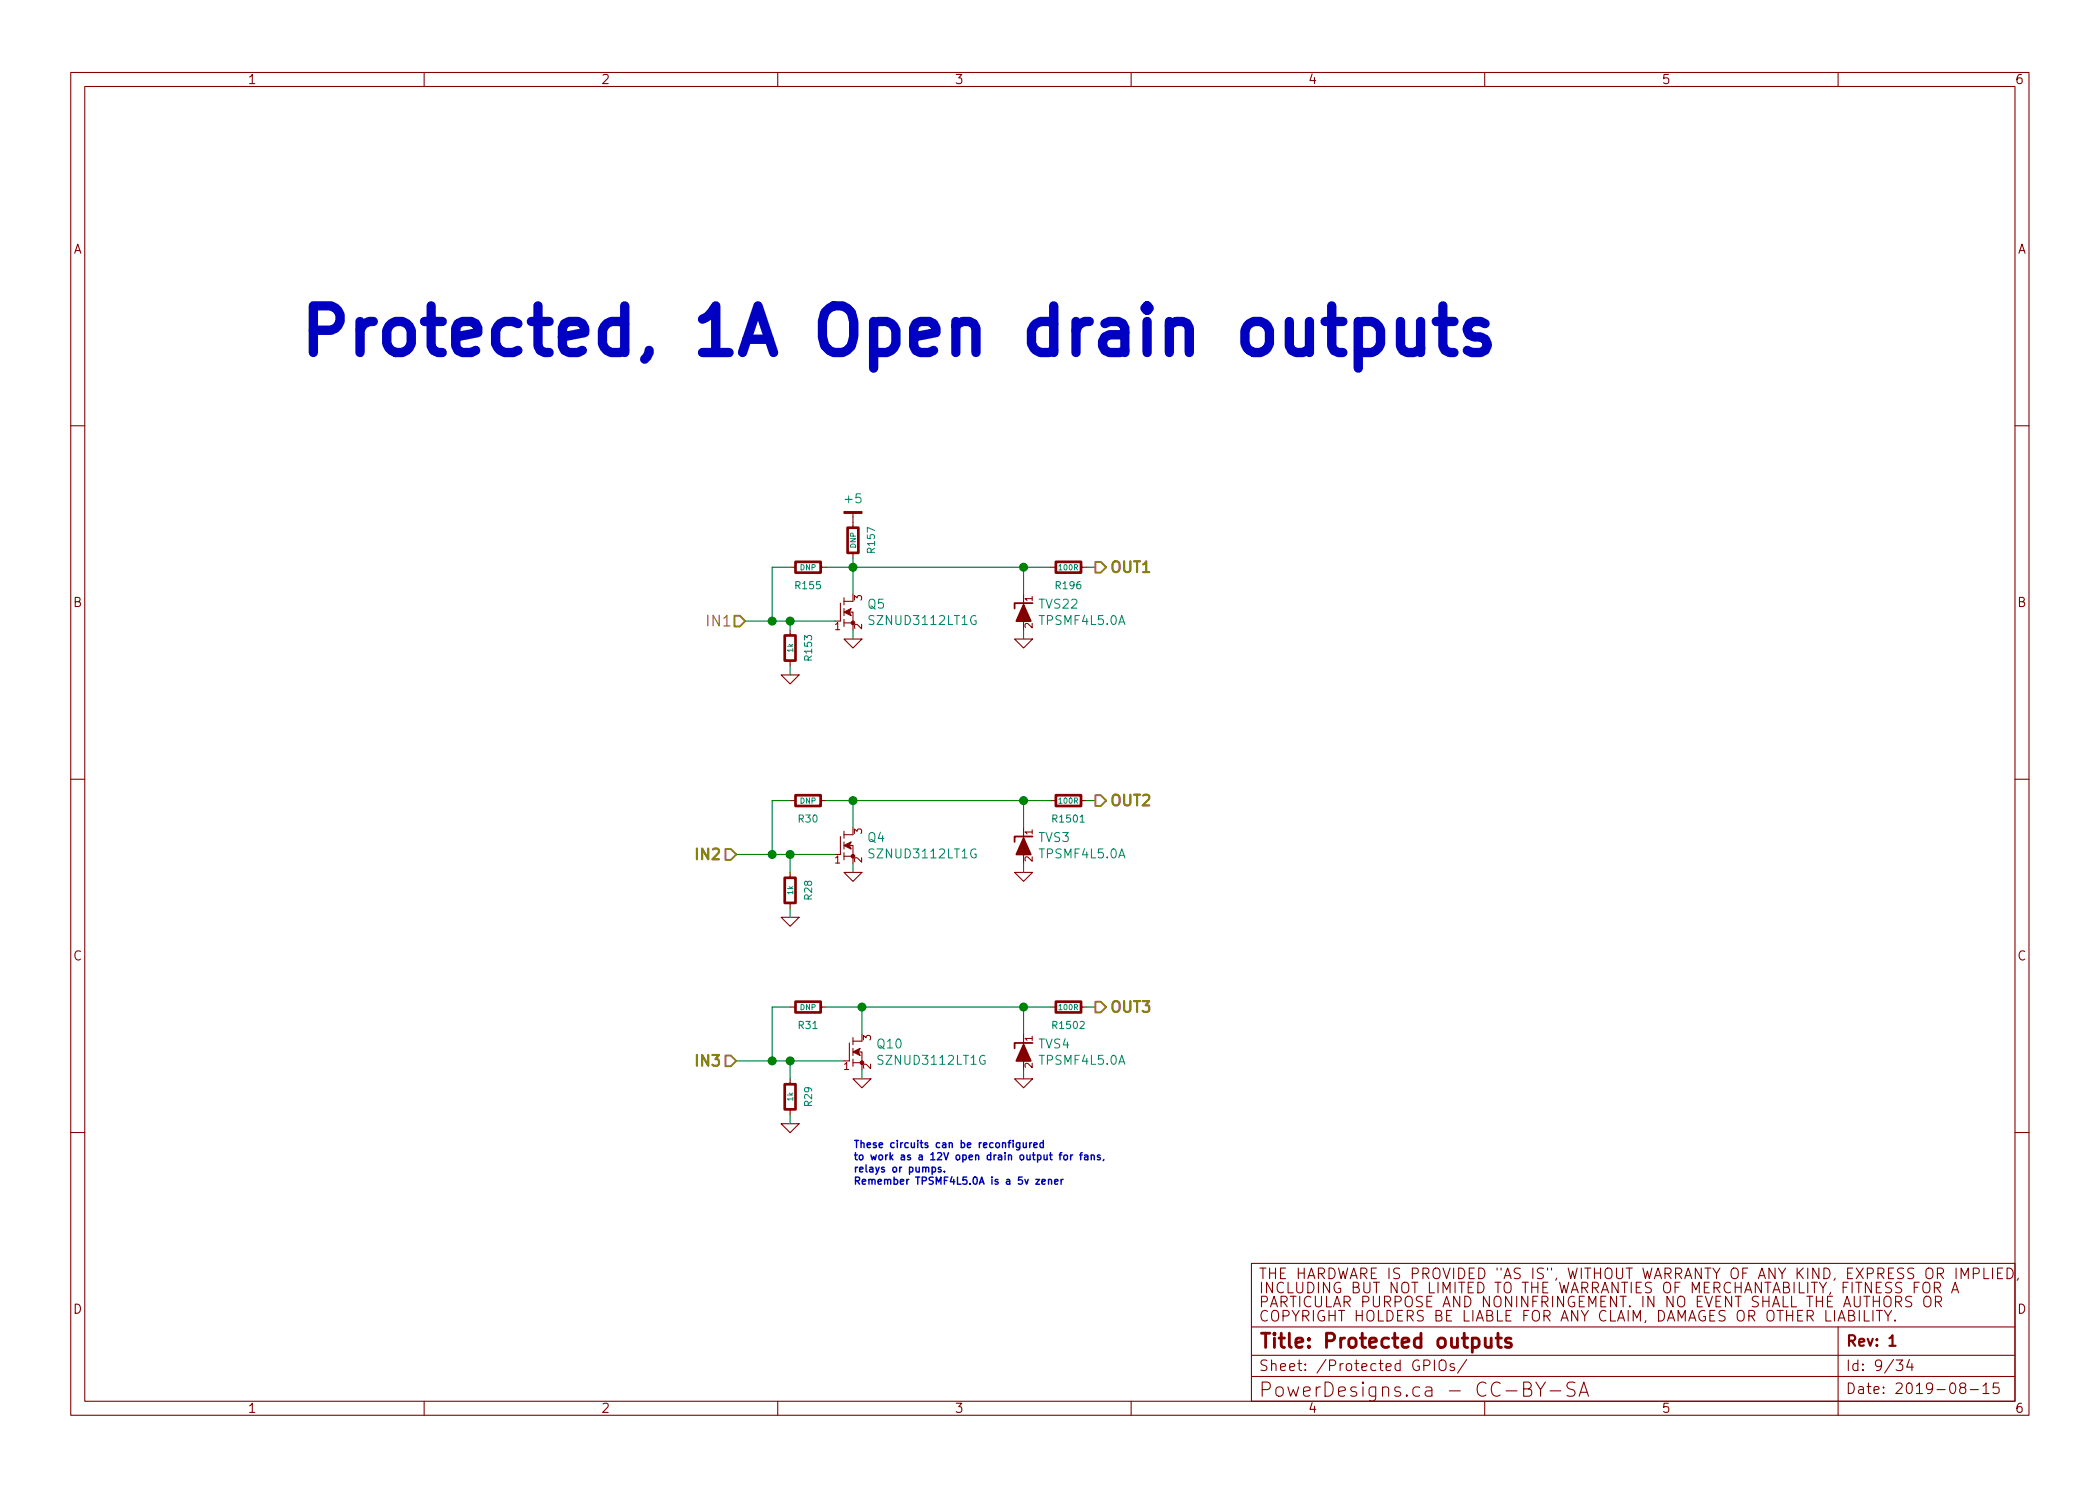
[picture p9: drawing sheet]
<svg xmlns="http://www.w3.org/2000/svg" width="297mm" height="210mm" viewBox="0 0 297 210" stroke-linecap="round" stroke-linejoin="round" font-family="sans-serif">
<g fill="none" stroke="#840000" stroke-width=".15">
<path d="M10 10.3h277v189.9h-277zM12 12.2h273v186.1h-273zM60 10.3v1.9M110 10.3v1.9M160 10.3v1.9M210 10.3v1.9M260 10.3v1.9M10 60.2h2M120.6 72.6v2.1M120.6 78.2v.8M285 60.2h2M110.5 95.5h2.5l-1.2 1.3z"/>
<path d="M111.8 80.3h.7M111.8 89.1v.8M111.8 93.5v.7M116.1 80.3h.7M118.9 85.3v2.6M119.4 90.4h2.5l-1.3 1.3zM119.4 84.6v1M119.4 86.1v1M119.4 87.6v1M119.4 85.1h1.2M120.1 86.6h.5v1.5h-1.2M143.5 90.4h2.5l-1.2 1.3z"/>
<path d="M144.8 84.1v1.5M148.6 80.3h.8M152.9 80.3h.8M10 110.3h2M111.8 113.3h.7M116.1 113.3h.7M118.9 118.4v2.5M119.4 117.6v1M119.4 119.1v1M119.4 118.1h1.2M120.1 119.6h.5v1.6h-1.2M144.8 117.1v1.5"/>
<path d="M148.6 113.3h.8M152.9 113.3h.8M285 110.3h2M110.5 129.8h2.5l-1.2 1.3zM111.8 123.4v.8M111.8 127.8v.7M119.4 123.4h2.5l-1.3 1.3zM119.4 120.6v1.1M143.5 123.4h2.5l-1.2 1.3zM110.5 159h2.5l-1.2 1.3zM111.8 142.5h.7M111.8 152.6v.8"/>
<path d="M111.8 157v.7M116.1 142.5h.7M120.1 147.6v2.5M120.6 152.6h2.6l-1.3 1.3zM120.6 146.8v1M120.6 148.3v1M120.6 149.9v1M120.6 147.3h1.3M121.4 148.8h.5v1.6h-1.3M143.5 152.6h2.5l-1.2 1.3zM144.8 146.3v1.5M148.6 142.5h.8"/>
<path d="M152.9 142.5h.8M10 160.2h2M177 178.8h108v19.5h-108zM280.6 179.4v1.5h.7M281.8 179.4v1.5M283.3 179.4h-.8v1.5h.8M283.9 179.4a.76 .76 0 0 1 .9 .8 .76 .76 0 0 1-.9 .7zM285 160.2h2M60 198.3v1.9M110 198.3v1.9M160 198.3v1.9M177 194.8h108"/>
<path d="M177 191.8h108M177 187.8h108M202.9 192.4v1.5M203.6 192.7a.5 .5 0 0 1 .6-.3 .5 .5 0 0 1 .3 .5v.5a.5 .5 0 0 1-.4 .5 .5 .5 0 0 1-.5-.5zM205.7 193a.37 .37 0 0 0-.6 .1v.1a.54 .54 0 0 0 .6 .3l.1 .1-.1 .2-.2 .1-.4-.1M207.5 192.3l-1.3 2M210 198.3v1.9M215.5 196.5h.7a.49 .49 0 0 0 .4-.5 .49 .49 0 0 0-.4-.5h-.7v2.1h.8a.53 .53 0 0 0 .4-.6 .53 .53 0 0 0-.5-.5M217.2 195.5l.7 1.1 .7-1.1M217.9 196.6v1M219.3 196.8h1.5M222.8 195.7l-.8-.2a.49 .49 0 0 0-.4 .5 .49 .49 0 0 0 .4 .5l.4 .1a.48 .48 0 0 1 .4 .5 .48 .48 0 0 1-.4 .5l-.8-.1"/>
<path d="M223.4 197.6l.6-2.1 .7 2.1M223.5 197h1M260 187.8v12.4M263.7 185.4v1.5h.7M264.9 185.4v1.5M265.8 185.4v1.5M266.5 185.4l.6 .8 .5-.8M267.1 186.2v.7M268 186.8h.1l-.1 .1v-.1v.1M268.2 192.4h.9l-.5 .6 .5 .1v.2v.5l-.2 .1h-.5l-.2-.1M270.1 192.3l-.4 1.1h.9M270.4 183.5l-.2-.1-.5 .1a.35 .35 0 0 0-.2 .4 .35 .35 0 0 0 .3 .2l.5 .2a.35 .35 0 0 1 .1 .3 .35 .35 0 0 1-.3 .3l-.6-.1"/>
<path d="M270.4 192.9v1M272.2 183.6l.3-.2a.53 .53 0 0 1 .6 .5v.5a.51 .51 0 0 1-.8 .4 1.05 1.05 0 0 1-.1-1.2zM272.2 181.5a.5 .5 0 0 1 .5 0 .5 .5 0 0 1 .3 .4v.5a.5 .5 0 0 1-.5 .5 .5 .5 0 0 1-.5-.5v-.5zM273.6 182.2h.6a.41 .41 0 0 0 .3-.4 .41 .41 0 0 0-.3-.4h-.6v1.5M273.8 184.2h.5a.41 .41 0 0 0 .3-.4 .41 .41 0 0 0-.3-.4h-.5v1.5M274 182.2l.5 .7M274.1 184.2l.5 .7M276 182.9l.6-1.5 .4 1.5M276.2 182.5h.7M277.5 196.3l-.2-.1-.1-.2a.48 .48 0 0 1 .7-.2l.2 .2-.2 .3-.6 .1a.48 .48 0 0 0 0 .6 .51 .51 0 0 0 .7 0 .48 .48 0 0 0-.2-.7M278.7 196.6h1.1M279.1 180.2l.7-.1 .2-.2-.1-.3-.2-.2h-.6v1.5"/>
<path d="M280.5 196.1l.4-.4v1.5M280.5 197.2h.8M282.5 180.1h.5M282.7 195.7h-.7l-.1 .7 .1-.1a.62 .62 0 0 1 .7 .1l.1 .1-.1 .5-.2 .2h-.4l-.2-.2M285.5 180.8l-.2 .3"/>
</g>
<path d="M267.3 189.4l.4-.5v1.5M267.3 190.4h.8" fill="none" stroke="#840000" stroke-width=".3"/>
<path d="M210.1 189.3l.1 1.2a.55 .55 0 0 0 .7 0M210.9 189.3v1.3M211.6 189.3h.8M211.9 188.6v1.8l.1 .1 .4 .1M213.7 189.4a.49 .49 0 0 0-.8 .3l.3 .3 .5 .1 .1 .2-.1 .2-.2 .1-.6-.1" fill="none" stroke="#840000" stroke-width=".41"/>
<path d="M112.5 79.5h3.6v1.5h-3.6zM119.9 74.7h1.5v3.5h-1.5zM149.4 79.5h3.5v1.5h-3.5zM111 89.9h1.5v3.6h-1.5zM112.5 112.5h3.6v1.5h-3.6zM149.4 112.5h3.5v1.5h-3.5zM111 124.2h1.5v3.6h-1.5zM111 153.4h1.5v3.6h-1.5zM112.5 141.7h3.6v1.6h-3.6zM149.4 141.7h3.5v1.6h-3.5z" fill="none" stroke="#840000" stroke-width=".38"/>
<g fill="#840000" stroke="#840000" stroke-width=".15">
<path d="M120.6 148.8l1.1-.5-.3 .5 .3 .5z"/>
<path d="M119.4 119.6l1-.5-.3 .5 .3 .5z"/>
<path d="M119.4 86.6l1-.5-.3 .5 .3 .5z"/>
<path d="M119.4 72.4h2.5v.2h-2.5z"/>
<circle cx="121.9" cy="150.4" r=".25"/>
<circle cx="120.6" cy="121.2" r=".25"/>
<circle cx="120.6" cy="88.1" r=".25"/>
</g>
<path d="M146 85.3h-2.5v.8M146 118.4h-2.5v.7M146 147.6h-2.5v.7" fill="none" stroke="#840000" stroke-width=".25"/>
<g fill="#840000" stroke="#840000" stroke-width=".25">
<path d="M144.8 147.8l1 2.3h-2z"/>
<path d="M144.8 118.6l1 2.3h-2z"/>
<path d="M144.8 85.6l1 2.3h-2z"/>
</g>
<g fill="none" stroke="#008400" stroke-width=".15">
<path d="M120.6 79v5.1M105.4 87.9h12.7M111.8 80.3h-2.6v7.6M111.8 87.9v1.2M111.8 94.2v1.3M116.8 80.3h31.8M120.6 89.1v1.3M144.8 80.3v3.8M144.8 89.1v1.3M153.7 80.3h1.2M111.8 113.3h-2.6v7.6M116.8 113.3h31.8"/>
<path d="M120.6 113.3v3.8M144.8 113.3v3.8M153.7 113.3h1.2M104.1 120.9h14M111.8 120.9v2.5M111.8 128.5v1.3M120.6 122.2v1.2M144.8 122.2v1.2M104.1 150.1h15.3M111.8 142.5h-2.6v7.6M111.8 150.1v2.5M111.8 157.7v1.3"/>
<path d="M116.8 142.5h31.8M121.9 142.5v3.8M121.9 151.4v1.2M144.8 142.5v3.8M144.8 151.4v1.2M153.7 142.5h1.2"/>
</g>
<path d="M154.9 79.5h.8l.8 .8-.8 .7h-.8zM103.9 87.1h.7l.8 .8-.8 .7h-.7zM154.9 112.5h.8l.8 .8-.8 .7h-.8zM102.6 120.1h.8l.7 .8-.7 .8h-.8zM102.6 149.3h.8l.7 .8-.7 .8h-.8zM154.9 141.7h.8l.8 .8-.8 .8h-.8z" fill="none" stroke="#848400" stroke-width=".25"/>
<g fill="none" stroke="#0000c2" stroke-width=".2">
<path d="M133.1 165.2l-.2-.1-.2 .2 .1 .1 .3 .1v.3h-.4M133.6 165.7v.1M144.7 161.7l.1 .6 .2 .1 .2-.1M145.2 161.7v.7M145.6 161.7v.7M145.9 161.7l-.3 .2M146.2 162l.5-.1v-.2h-.3l-.2 .1 .1 .5h.4M147.4 167.2l.5-.1-.1-.2h-.3l-.1 .1v.5h.4M147.6 161.7h-.3l-.2 .2 .1 .4h.4M147.6 161.4v1M148.3 167l.1-.1h.3v.7M148.3 166.9v.7"/>
<path d="M149.2 167.2l.5-.1-.1-.2h-.3l-.1 .1v.5h.4M150.1 166.9v.7M150.4 166.9l-.3 .2M150.5 163.5l.2-.1 .3 .1v.4l-.2 .2-.3-.1zM151.4 163.4v.7M151.7 163.4l-.3 .2M152.7 163.4h.4M153.1 163.1l-.2 .1v.9M153.4 163.5h.4l.1 .6M153.9 163.6l-.4 .1-.1 .1 .1 .3h.4M154.4 163.5l.1-.1 .2 .1 .1 .6M154.4 163.4v.7"/>
<path d="M155.6 163.5a.23 .23 0 0 0-.2-.1 .23 .23 0 0 0-.2 .2l.5 .3-.2 .2h-.3M156.1 164.1l-.1 .1"/>
</g>
<path d="M192.1 45.8l.7-.3h1.2l.6 .3 .4 .3 .3 .6v1.9l-.3 .6-.4 .4-.6 .3h-1.2l-.7-.3M192.1 45.5v6.6M198.1 45.5v3.4l.3 .7a1.79 1.79 0 0 0 2.5-.4M200.9 45.5v4.4M203.1 45.5h2.6M204.1 43.3v5.6l.3 .7 .6 .3h.7M210.1 45.8l-.7-.3h-.9l-.7 .3-.3 .6v.3l.3 .7 .7 .3h.9l.7 .3 .3 .6v.3l-.3 .7-.7 .3h-1.2l-.7-.3" fill="none" stroke="#0000c2" stroke-width="1.3"/>
<g fill="#008400" stroke="#008400" stroke-width=".25">
<circle cx="120.7" cy="80.3" r=".51"/>
<circle cx="144.8" cy="80.3" r=".51"/>
<circle cx="121.9" cy="142.5" r=".51"/>
<circle cx="111.8" cy="150.1" r=".51"/>
<circle cx="109.2" cy="87.9" r=".51"/>
<circle cx="111.8" cy="87.9" r=".51"/>
<circle cx="109.2" cy="150.1" r=".51"/>
<circle cx="109.2" cy="120.9" r=".51"/>
<circle cx="144.8" cy="113.3" r=".51"/>
<circle cx="120.7" cy="113.3" r=".51"/>
<circle cx="111.8" cy="120.9" r=".51"/>
<circle cx="144.8" cy="142.5" r=".51"/>
</g>
<text font-size="9.2" fill="#0000c2" x="41.9" y="50.2">Protected, 1A Open drain outputs</text>
<g font-size="2.8" fill="#840000">
<text x="178" y="190.7">Title: Protected outputs</text>
<text x="178" y="197.7">PowerDesigns.ca - CC-BY-SA</text>
</g>
<g font-size="2.1" fill="#848400">
<text x="156.9" y="81">OUT1</text>
<text x="100.3" y="88.6">IN1</text>
<text x="156.9" y="114">OUT2</text>
<text x="98.9" y="121.7">IN2</text>
<text x="156.9" y="143.3">OUT3</text>
<text x="98.9" y="150.9">IN3</text>
</g>
<g font-size="2.1" fill="#840000">
<text x="178" y="185">PARTICULAR PURPOSE AND NONINFRINGEMENT. IN NO EVENT SHALL THE AUTHORS OR</text>
<text x="178" y="181">THE HARDWARE IS PROVIDED &quot;AS IS&quot;, WITHOUT WARRANTY OF ANY KIND, EXPRESS OR IMPLIED,</text>
<text x="178" y="183">INCLUDING BUT NOT LIMITED TO THE WARRANTIES OF MERCHANTABILITY, FITNESS FOR A</text>
<text x="178" y="187">COPYRIGHT HOLDERS BE LIABLE FOR ANY CLAIM, DAMAGES OR OTHER LIABILITY.</text>
<text x="261" y="190.5">Rev: 1</text>
<text x="178" y="194">Sheet: /Protected GPIOs/</text>
<text x="261" y="197.3">Date: 2019-08-15</text>
<text x="261" y="194">Id: 9/34</text>
</g>
<g font-size="1.8" fill="#840000">
<text x="35" y="11.9">1</text>
<text x="85" y="11.9">2</text>
<text x="135" y="11.9">3</text>
<text x="185" y="11.9">4</text>
<text x="235" y="11.9">5</text>
<text x="285" y="11.9">6</text>
<text x="10.4" y="35.9">A</text>
<text x="285.4" y="35.9">A</text>
<text x="10.4" y="85.9">B</text>
<text x="285.4" y="85.9">B</text>
<text x="10.4" y="135.9">C</text>
<text x="285.4" y="135.9">C</text>
<text x="10.4" y="185.9">D</text>
<text x="285.4" y="185.9">D</text>
<text x="35" y="199.9">1</text>
<text x="85" y="199.9">2</text>
<text x="135" y="199.9">3</text>
<text x="185" y="199.9">4</text>
<text x="235" y="199.9">5</text>
<text x="285" y="199.9">6</text>
</g>
<g font-size="1.8" fill="#008484">
<text x="119.7" y="71.2">+5</text>
<text x="122.8" y="86.1">Q5</text>
<text x="123.2" y="88.4">SZNUD3112LT1G</text>
<text x="147" y="86.1">TVS22</text>
<text x="147.2" y="88.4">TPSMF4L5.0A</text>
<text x="122.8" y="119.1">Q4</text>
<text x="146.9" y="119.1">TVS3</text>
<text x="123.2" y="121.5">SZNUD3112LT1G</text>
<text x="147.2" y="121.5">TPSMF4L5.0A</text>
<text x="124.2" y="148.4">Q10</text>
<text x="146.9" y="148.4">TVS4</text>
<text x="124.5" y="150.7">SZNUD3112LT1G</text>
<text x="147.2" y="150.7">TPSMF4L5.0A</text>
</g>
<g font-size="1.4" fill="#008484">
<text x="112.6" y="83.4">R155</text>
<text x="123.7" y="78.1" transform="rotate(-90 123.7 78.1)">R157</text>
<text x="149.5" y="83.4">R196</text>
<text x="114.9" y="93.4" transform="rotate(-90 114.9 93.4)">R153</text>
<text x="113" y="116.4">R30</text>
<text x="149" y="116.4">R1501</text>
<text x="114.9" y="127.3" transform="rotate(-90 114.9 127.3)">R28</text>
<text x="113" y="145.6">R31</text>
<text x="149" y="145.6">R1502</text>
<text x="114.9" y="156.5" transform="rotate(-90 114.9 156.5)">R29</text>
</g>
<g font-size="1.4" fill="#840000">
<text x="118.1" y="89.1">1</text>
<text x="121.9" y="89" transform="rotate(-90 121.9 89)">2</text>
<text x="121.9" y="85" transform="rotate(-90 121.9 85)">3</text>
<text x="146" y="88.9" transform="rotate(-90 146 88.9)">2</text>
<text x="146" y="85.1" transform="rotate(-90 146 85.1)">1</text>
<text x="121.9" y="118" transform="rotate(-90 121.9 118)">3</text>
<text x="146" y="118.1" transform="rotate(-90 146 118.1)">1</text>
<text x="118.1" y="122.2">1</text>
<text x="121.9" y="122" transform="rotate(-90 121.9 122)">2</text>
<text x="146" y="121.9" transform="rotate(-90 146 121.9)">2</text>
<text x="123.2" y="147.2" transform="rotate(-90 123.2 147.2)">3</text>
<text x="146" y="147.3" transform="rotate(-90 146 147.3)">1</text>
<text x="119.4" y="151.4">1</text>
<text x="123.2" y="151.3" transform="rotate(-90 123.2 151.3)">2</text>
<text x="146" y="151.1" transform="rotate(-90 146 151.1)">2</text>
</g>
<g font-size="1.4" fill="#0000c2">
<text x="120.6" y="162.4">These circuits can be reconfigured</text>
<text x="120.6" y="164.2">to work as a 12V open drain output for fans,</text>
<text x="120.6" y="165.9">relays or pumps.</text>
<text x="120.6" y="167.6">Remember TPSMF4L5.0A is a 5v zener</text>
</g>
<g font-size="1.1" fill="#008484">
<text x="121.1" y="77.6" transform="rotate(-90 121.1 77.6)">DNP</text>
<text x="113.2" y="80.7">DNP</text>
<text x="149.8" y="80.7">100R</text>
<text x="112.2" y="92.3" transform="rotate(-90 112.2 92.3)">1k</text>
<text x="113.2" y="113.7">DNP</text>
<text x="149.8" y="113.7">100R</text>
<text x="112.2" y="126.6" transform="rotate(-90 112.2 126.6)">1k</text>
<text x="113.2" y="142.9">DNP</text>
<text x="149.8" y="142.9">100R</text>
<text x="112.2" y="155.8" transform="rotate(-90 112.2 155.8)">1k</text>
</g>
</svg>
